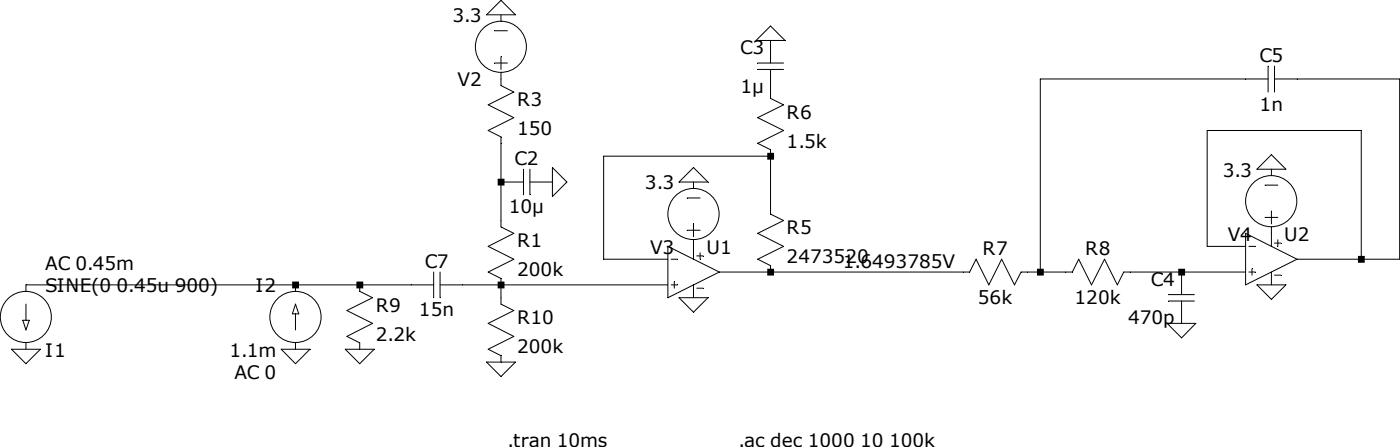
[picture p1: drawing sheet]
<svg xmlns="http://www.w3.org/2000/svg" width="287mm" height="91mm" viewBox="0 0 287 91" stroke-linecap="round" stroke-linejoin="round" font-family="sans-serif">
<g fill="none" stroke="#000" stroke-width=".2">
<path d="M99.7 3l3-2.9 2.9 2.9zM101.4 12.9h2.6M101.4 6.3h2.6M102.7 3v1.3M102.7 11.6v2.6M102.7 14.8v2.7l2.6 1.3-5.2 2.6 5.2 2.7-5.2 2.6 2.6 1.3v18.4l2.6 1.3-5.2 2.7 5.2 2.6-5.2 2.6 2.6 1.4v5.2l2.6 1.3-5.2 2.6 5.2 2.7-5.2 2.6 2.6 1.4v1.3M155.3 12.9h5.3M155.3 14.2h5.3M157.9 8.3v4.6M157.9 14.2v5.9l2.7 1.3-5.3 2.7 5.3 2.6-5.3 2.6 2.6 1.3v13.2l2.7 1.3-5.3 2.6 5.3 2.7-5.3 2.6 2.6 1.3v1.3M157.9 5.3l3 3h-5.9zM259.9 16.2h-46.7v39.4"/>
<path d="M259.9 13.5v5.3M261.2 16.2h25.7v36.8h-21.1M261.2 13.5v5.3M102.7 37.2h4.6M107.3 34.6v5.3M108.6 37.2h4.6M108.6 34.6v5.3M113.2 34.3l3 2.9-3 3zM142.1 37.2v1.3M142.1 34.3l3 2.9h-5.9zM157.9 31.9h-34.2v21.1h13.2M257.6 34.6l3-3 2.9 3z"/>
<path d="M259.3 37.9h2.6M260.6 34.6v1.3M60.6 58.3v1.3M73.7 58.3v1.3l2.7 1.3-5.3 2.6 5.3 2.6-5.3 2.7 2.6 1.3v1.3M88.9 58.3h-83.6v1.3M88.9 55.6v5.3M90.2 58.3h46.7M90.2 55.6v5.3M136.9 50.4l10.5 5.2-10.5 5.3zM137.6 53h1.3M137.6 58.3h1.3M138.2 57.6v1.4"/>
<path d="M140.8 47.1h2.7M140.8 40.5h2.7M142.1 45.8v2.6M142.1 49v4M142.1 58.3v2.6M142.8 52.3h1.3M142.8 59h1.3M143.5 51.7v1.3M147.4 55.6h51.3l1.3-2.6 2.7 5.3 2.6-5.3 2.6 5.3 1.4-2.7h10.5l1.3-2.6 2.6 5.3 2.7-5.3 2.6 5.3 1.3-2.7h25M242.2 55.6v4.7M255.3 47.7l10.5 5.3-10.5 5.3zM255.3 50.4h-7.9v-23.7h31.6v26.3"/>
<path d="M256 50.4h1.3M256 55.6h1.3M256.6 55v1.3M257.6 58.3h5.9l-2.9 2.9zM259.3 44.5h2.6M260.6 43.2v2.6M260.6 46.4v4M260.6 55.6v2.7M261.2 49.7h1.3M261.2 56.3h1.3M261.9 49v1.4M2.4 71.4h5.9l-3 3z"/>
<path d="M4.7 65.5h1.3l-.7 2zM5.3 62.2v3.3M5.3 70.1v1.3M57.6 71.4h5.9l-2.9 3zM60.6 62.2l.6 2h-1.3zM60.6 64.2v3.3M60.6 70.1v1.3M70.8 71.4h5.9l-3 3zM99.7 74.1h5.9l-2.9 2.9zM139.2 60.9h5.9l-3 3zM239.2 66.1h5.9l-2.9 3zM239.5 61.6h5.3"/>
<path d="M239.5 60.3h5.3M242.2 61.6v4.5"/>
<circle cx="102.7" cy="9.6" r="5.2"/>
<circle cx="142.1" cy="43.8" r="5.2"/>
<circle cx="260.6" cy="41.2" r="5.2"/>
<circle cx="5.3" cy="64.8" r="5.2"/>
<circle cx="60.6" cy="64.8" r="5.2"/>
</g>
<path d="M59.9 57.6h1.4v1.4h-1.4zM73 57.6h1.4v1.4h-1.4zM102 36.6h1.4v1.4h-1.4zM102 57.6h1.4v1.4h-1.4zM157.2 31.3h1.4v1.4h-1.4zM157.2 55h1.4v1.4h-1.4zM212.5 55h1.4v1.4h-1.4zM241.5 55h1.4v1.4h-1.4zM278.3 52.3h1.4v1.4h-1.4z" fill-rule="evenodd" fill="#000"/>
<g font-size="3.8">
<text x="92.7" y="4.6">3.3</text>
<text x="151.7" y="11.1">C3</text>
<text x="93.8" y="17.7">V2</text>
<text x="258.1" y="12.8">C5</text>
<text x="106" y="21.7">R3</text>
<text x="151.7" y="19">1µ</text>
<text x="258.2" y="22.6">1n</text>
<text x="106" y="27.6">150</text>
<text x="161.2" y="24.3">R6</text>
<text x="105.5" y="33.8">C2</text>
<text x="161.2" y="30.2">1.5k</text>
<text x="132.2" y="38.8">3.3</text>
<text x="250.6" y="36.1">3.3</text>
<text x="104.3" y="43.7">10µ</text>
<text x="161.2" y="47.9">R5</text>
<text x="106" y="50.6">R1</text>
<text x="133.2" y="51.9">V3</text>
<text x="144.8" y="51.9">U1</text>
<text x="161.2" y="53.9">2473520</text>
<text x="201.4" y="52.3">R7</text>
<text x="222.4" y="52.3">R8</text>
<text x="251.7" y="49.3">V4</text>
<text x="263.2" y="49.3">U2</text>
<text x="9.3" y="59.8">SINE(0 0.45u 900)</text>
<text x="9.3" y="55.2">AC 0.45m</text>
<text x="52.4" y="59.8">I2</text>
<text x="87.1" y="54.9">C7</text>
<text x="106" y="56.5">200k</text>
<text x="172.7" y="54.9">1.6493785V</text>
<text x="235.9" y="58.5">C4</text>
<text x="77" y="63.7">R9</text>
<text x="85.9" y="64.7">15n</text>
<text x="200.4" y="62.1">56k</text>
<text x="220.2" y="62.1">120k</text>
<text x="77" y="69.7">2.2k</text>
<text x="106" y="66.4">R10</text>
<text x="231.2" y="66.4">470p</text>
<text x="9.3" y="73">I1</text>
<text x="47" y="73">1.1m</text>
<text x="48" y="77.6">AC 0</text>
<text x="106" y="72.3">200k</text>
<text x="104" y="91.4">.tran 10ms</text>
<text x="151.4" y="91.4">.ac dec 1000 10 100k</text>
</g>
</svg>
